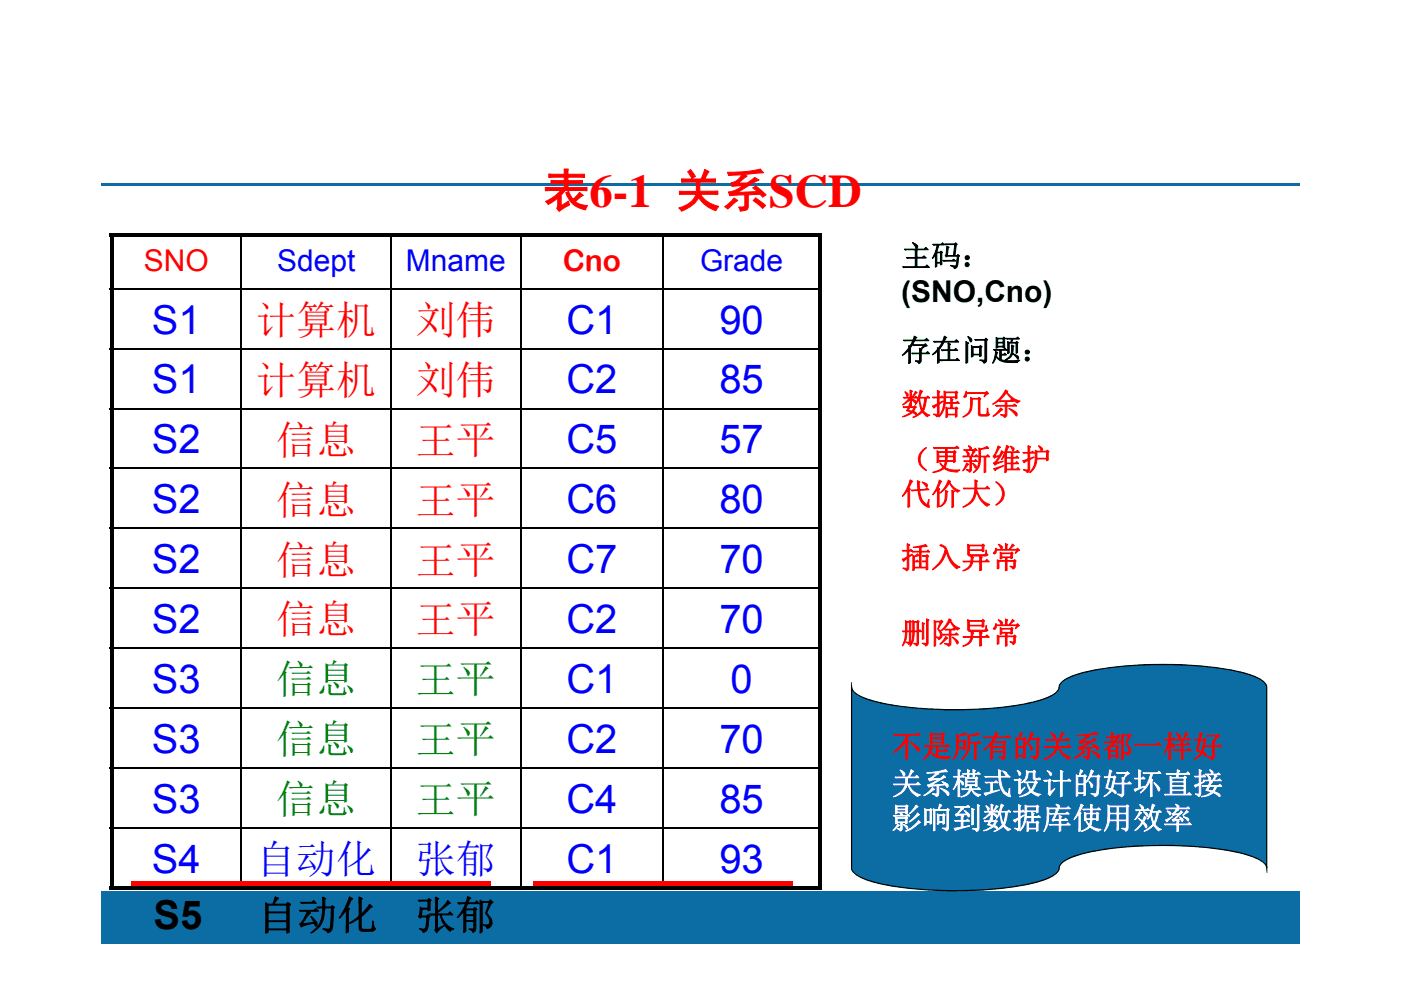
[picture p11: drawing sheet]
<svg xmlns="http://www.w3.org/2000/svg" width="297mm" height="210mm" viewBox="0 0 297 210" stroke-linecap="round" stroke-linejoin="round" font-family="sans-serif">
<g fill="#0c6da4">
<path d="M21.5 189h254v11.2h-254z"/>
<path d="M21.5 38.9h254v.5h-254z"/>
</g>
<path d="M51.2 49.5v139.2M82.9 49.5v139.2M110.4 49.5v139.2M140.6 49.5v139.2" fill="none" stroke="#000" stroke-width=".36"/>
<path d="M23.3 61.3h151M23.3 74h151M23.3 86.7h151M23.3 99.4h151M23.3 112.1h151M23.3 124.8h151M23.3 137.5h151M23.3 150.2h151M23.3 162.9h151M23.3 175.6h151" fill="none" stroke="#000" stroke-width=".34"/>
<path d="M23.3 49.5h.7v139.2h-.7zM23.3 49.5h151v.8h-151zM173.5 49.5h.8v139.2h-.8zM23.3 187.9h151v.8h-151z" fill="#000"/>
<g fill="#f00">
<path d="M113.1 186.8h55v1.1h-55z"/>
<path d="M27.9 187h76.2v1h-76.2z"/>
</g>
<path d="M180.5 145.7a2.75 2.75 0 0 0 2 2 41.1 41.1 0 0 0 13.1 2.6 78.5 78.5 0 0 0 24.7-1.7 7.6 7.6 0 0 0 4.1-2.3 2.67 2.67 0 0 1 2.1-2.5 41.2 41.2 0 0 1 13.1-2.6 78.5 78.5 0 0 1 24.7 1.7 7.6 7.6 0 0 1 4.1 2.3l.2 .5v38.4a2.74 2.74 0 0 0-2-2 41.1 41.1 0 0 0-13.1-2.5 79.1 79.1 0 0 0-24.7 1.7 7.6 7.6 0 0 0-4.1 2.3 2.68 2.68 0 0 1-2.1 2.5 40.9 40.9 0 0 1-13.1 2.6 78.9 78.9 0 0 1-24.7-1.7 7.5 7.5 0 0 1-4.1-2.4l-.2-.5z" fill-rule="evenodd" fill="#0c6da4"/>
<path d="M180.4 144.7h.1l.3 1.5 .5 .6 1.5 .9 2.2 .8 2.8 .7 3.4 .5 3.8 .4 4.7 .3 8.2-.1 3.2-.3 5.2-.7 3.9-.8 2.1-.8 1.5-.9 .6-.8a2.92 2.92 0 0 1 2.3-2.5 47.5 47.5 0 0 1 14.5-2.6l2.3-.1a80.3 80.3 0 0 1 20.2 1.8 9.7 9.7 0 0 1 4.5 2.1l.5 1v39.5h-.1l-.2-1.3-.2-.4-1.4-1.1-3.3-1.2-4.6-.9-5.8-.6-6.5-.2-5.5 .1-5.9 .5a29.1 29.1 0 0 0-9.2 2.5l-.9 .6-.4 .7a2 2 0 0 1-1.2 1.9 26.6 26.6 0 0 1-10.4 2.7 88.8 88.8 0 0 1-26.7-1 13.1 13.1 0 0 1-5.2-2.1l-.7-.7-.1-.6zM180.4 145.8l.3-.1v38.4l.2 .7 1.4 1.1 2.7 1 3.6 .8 4.4 .6 9 .5 5.9-.2 4.2-.3a42.2 42.2 0 0 0 9.2-1.8l2.2-1.1 .5-.4 .4-.7a1.87 1.87 0 0 1 1.2-1.8 26.6 26.6 0 0 1 10.4-2.7 88.9 88.9 0 0 1 26.7 .9 13.2 13.2 0 0 1 5.2 2.1l.7 .8 .1 .5h-.3v-38.4l-.1-.4-.5-.7-1-.6-2-.8-3.5-.9-2.7-.4-7.6-.7-6.7-.1-6.3 .3-3.7 .5-3.7 .7-2.2 .6-2 .8-1.3 .8-.4 .7a2.02 2.02 0 0 1-1.2 1.9 26.5 26.5 0 0 1-10.4 2.7 88.5 88.5 0 0 1-26.7-.9 13.1 13.1 0 0 1-5.2-2.2l-.7-.7z" fill="#000"/>
<text font-size="9.9" fill="#f00" x="115.1" y="43.9">表6-1 关系SCD</text>
<g font-size="8.5" fill="#00f">
<text x="32.2" y="70.8">S1</text>
<text x="120.1" y="70.8">C1</text>
<text x="152.5" y="70.8">90</text>
<text x="32.2" y="83.5">S1</text>
<text x="120.1" y="83.5">C2</text>
<text x="152.5" y="83.5">85</text>
<text x="32.2" y="96.2">S2</text>
<text x="120.1" y="96.2">C5</text>
<text x="152.5" y="96.2">57</text>
<text x="32.2" y="108.9">S2</text>
<text x="120.1" y="108.9">C6</text>
<text x="152.5" y="108.9">80</text>
<text x="32.2" y="121.6">S2</text>
<text x="120.1" y="121.6">C7</text>
<text x="152.5" y="121.6">70</text>
<text x="32.2" y="134.3">S2</text>
<text x="120.1" y="134.3">C2</text>
<text x="152.5" y="134.3">70</text>
<text x="32.2" y="147">S3</text>
<text x="120.1" y="147">C1</text>
<text x="154.9" y="147">0</text>
<text x="32.2" y="159.7">S3</text>
<text x="120.1" y="159.7">C2</text>
<text x="152.5" y="159.7">70</text>
<text x="32.2" y="172.4">S3</text>
<text x="120.1" y="172.4">C4</text>
<text x="152.5" y="172.4">85</text>
<text x="32.2" y="185.1">S4</text>
<text x="54.3" y="185.1">自动化</text>
<text x="88.2" y="185.1">张郁</text>
<text x="120.1" y="185.1">C1</text>
<text x="152.5" y="185.1">93</text>
</g>
<g font-size="8.5" fill="#f00">
<text x="54.3" y="70.8">计算机</text>
<text x="88.2" y="70.8">刘伟</text>
<text x="54.3" y="83.5">计算机</text>
<text x="88.2" y="83.5">刘伟</text>
<text x="58.6" y="96.2">信息</text>
<text x="88.2" y="96.2">王平</text>
<text x="58.6" y="108.9">信息</text>
<text x="88.2" y="108.9">王平</text>
<text x="58.6" y="121.6">信息</text>
<text x="88.2" y="121.6">王平</text>
<text x="58.6" y="134.3">信息</text>
<text x="88.2" y="134.3">王平</text>
</g>
<g font-size="8.5" fill="#008000">
<text x="58.6" y="147">信息</text>
<text x="88.2" y="147">王平</text>
<text x="58.6" y="159.7">信息</text>
<text x="88.2" y="159.7">王平</text>
<text x="58.6" y="172.4">信息</text>
<text x="88.2" y="172.4">王平</text>
</g>
<g font-size="8.5">
<text x="32.5" y="197.1">S5</text>
<text x="54.6" y="197.1">自动化</text>
<text x="88.1" y="197.1">张郁</text>
</g>
<g font-size="6.3" fill="#f00">
<text x="30.5" y="57.4">SNO</text>
<text x="119.3" y="57.4">Cno</text>
<text x="191.1" y="87.9">数据冗余</text>
<text x="191.1" y="99.7">（更新维护</text>
<text x="191.1" y="107">代价大）</text>
<text x="191.1" y="120.5">插入异常</text>
<text x="191.1" y="136.5">删除异常</text>
<text x="189.1" y="160.5">不是所有的关系都一样好</text>
</g>
<g font-size="6.3" fill="#00f">
<text x="58.7" y="57.4">Sdept</text>
<text x="86.1" y="57.4">Mname</text>
<text x="148.4" y="57.4">Grade</text>
</g>
<g font-size="6.3">
<text x="191.1" y="56.5">主码：</text>
<text x="191.1" y="64">(SNO,Cno)</text>
<text x="191.1" y="76.5">存在问题：</text>
</g>
<g font-size="6.3" fill="#fff">
<text x="189.1" y="168.4">关系模式设计的好坏直接</text>
<text x="189.1" y="175.7">影响到数据库使用效率</text>
</g>
</svg>
